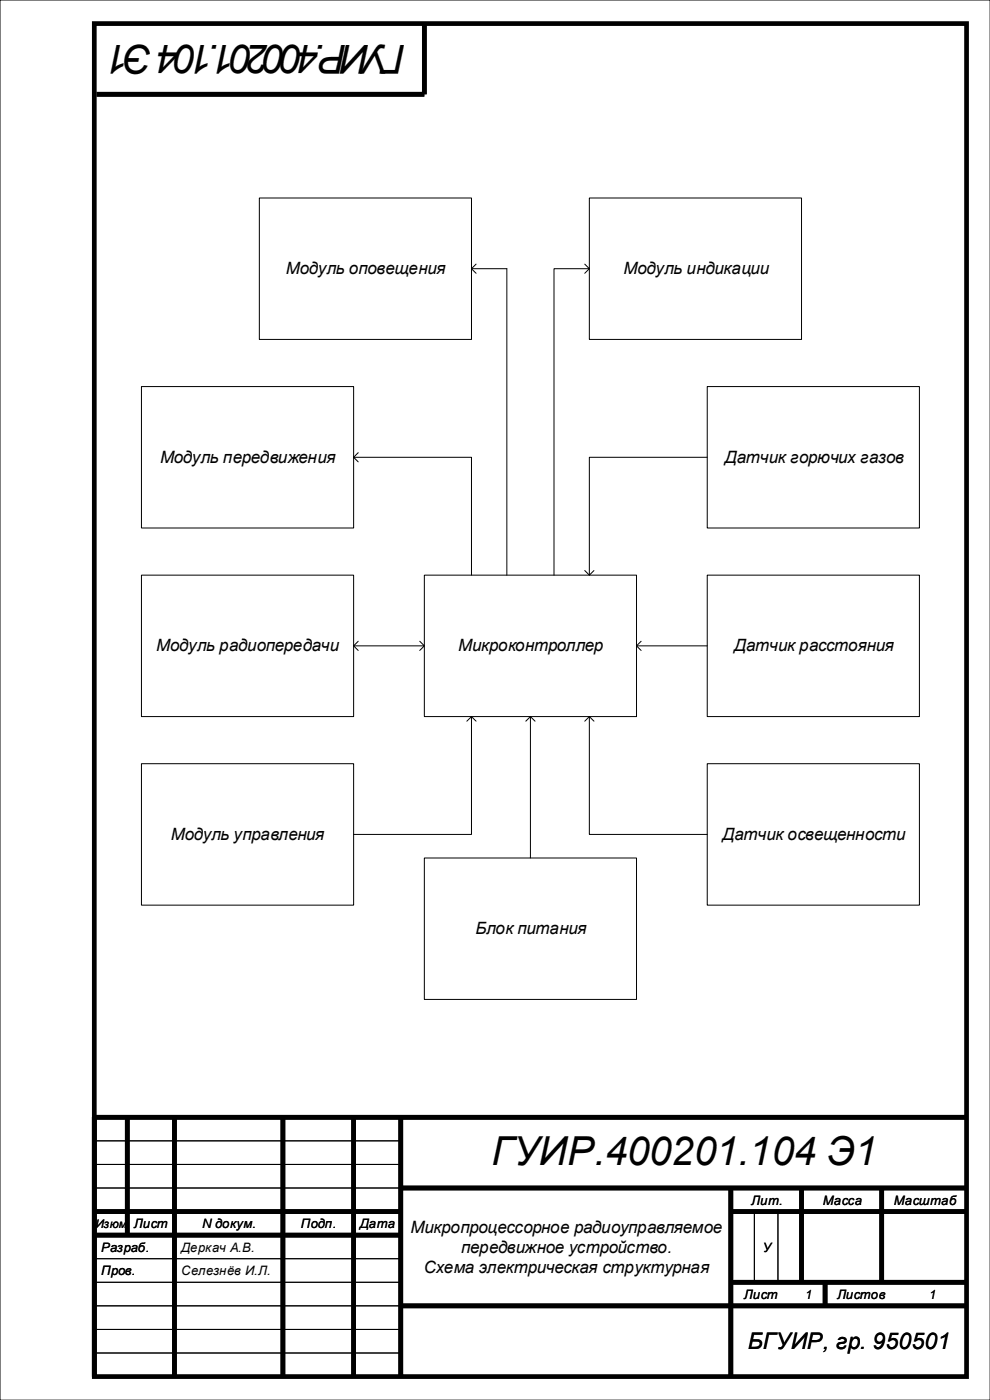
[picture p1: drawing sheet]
<svg xmlns="http://www.w3.org/2000/svg" width="210mm" height="297mm" viewBox="0 0 210 297" stroke-linecap="round" stroke-linejoin="round" font-family="sans-serif">
<path d="M0 0h210v297h-210zM20 242h65M20 247h65M20 252h65M160 257v15M165 257v15M20 272h65M20 277h65M20 267h65M20 282h65M20 287h65" fill="none" stroke="#000" stroke-width=".21"/>
<g fill="none" stroke="#000" stroke-width="1" stroke-linecap="butt">
<path d="M20 5h185v287h-185zM90 5v15h-69.5M27 237v25M37 237v55M60 237v55M75 237v55M85 237v55M205 237h-185v55M20 257h65M85 252h120M155 252v40M155 257h50"/>
<path d="M170 252v20M187 252v20M20 262h65M85 277h120M155 272h50M175 272v5"/>
</g>
<path d="M90 122h45v30h-45z" fill-rule="evenodd" fill="#fff"/>
<path d="M90 122h45v30h-45z" fill="none" stroke="#000" stroke-width=".21"/>
<path d="M125 42h45v30h-45z" fill-rule="evenodd" fill="#fff"/>
<path d="M125 42h45v30h-45z" fill="none" stroke="#000" stroke-width=".21"/>
<path d="M150 162h45v30h-45z" fill-rule="evenodd" fill="#fff"/>
<path d="M150 162h45v30h-45z" fill="none" stroke="#000" stroke-width=".21"/>
<path d="M30 122h45v30h-45z" fill-rule="evenodd" fill="#fff"/>
<path d="M30 122h45v30h-45z" fill="none" stroke="#000" stroke-width=".21"/>
<path d="M30 82h45v30h-45z" fill-rule="evenodd" fill="#fff"/>
<path d="M30 82h45v30h-45z" fill="none" stroke="#000" stroke-width=".21"/>
<path d="M30 162h45v30h-45z" fill-rule="evenodd" fill="#fff"/>
<path d="M30 162h45v30h-45z" fill="none" stroke="#000" stroke-width=".21"/>
<path d="M150 122h45v30h-45z" fill-rule="evenodd" fill="#fff"/>
<path d="M150 122h45v30h-45z" fill="none" stroke="#000" stroke-width=".21"/>
<path d="M150 82h45v30h-45z" fill-rule="evenodd" fill="#fff"/>
<path d="M150 82h45v30h-45z" fill="none" stroke="#000" stroke-width=".21"/>
<path d="M90 182h45v30h-45z" fill-rule="evenodd" fill="#fff"/>
<g fill="none" stroke="#000" stroke-width=".21">
<path d="M75 97h25v25M76 96l-1 1 1 1M150 97h-25v25M75 137h15M76 136l-1 1 1 1M89 136l1 1-1 1M124 121l1 1 1-1M135 137h15M136 136l-1 1 1 1M99 153l1-1 1 1M100 152v25h-25M111.5 153l1-1 1 1"/>
<path d="M112.5 152v30M124 153l1-1 1 1M125 152v25h25M90 182h45v30h-45z"/>
</g>
<path d="M55 42h45v30h-45z" fill-rule="evenodd" fill="#fff"/>
<path d="M55 42h45v30h-45zM100 57h7.5v65M101 56l-1 1 1 1M124 56l1 1-1 1M125 57h-7.5v65" fill="none" stroke="#000" stroke-width=".21"/>
<g font-size="8.5">
<text x="86.1" y="9.5" transform="rotate(-180 86.1 9.5)">ГУИР.400201.104 Э1</text>
<text x="104.2" y="247.2">ГУИР.400201.104 Э1</text>
</g>
<text font-size="4.9" x="158.6" y="286.2">БГУИР, гр. 950501</text>
<g font-size="3.6">
<text x="60.6" y="58.1">Модуль оповещения</text>
<text x="132.2" y="58.1">Модуль индикации</text>
<text x="33.9" y="98.1">Модуль передвижения</text>
<text x="153.7" y="98.1">Датчик горючих газов</text>
<text x="33.2" y="138.2">Модуль радиопередачи</text>
<text x="97.2" y="138.2">Микроконтроллер</text>
<text x="155.7" y="138.2">Датчик расстояния</text>
<text x="36.2" y="178.2">Модуль управления</text>
<text x="153.2" y="178.2">Датчик освещенности</text>
<text x="100.9" y="198.2">Блок питания</text>
<text x="87.1" y="261.5">Микропроцессорное радиоуправляемое</text>
<text x="89.9" y="270">Схема электрическая структурная</text>
<text x="97.8" y="265.7">передвижное устройство.</text>
</g>
<g font-size="2.8">
<text x="159.3" y="255.5">Лит.</text>
<text x="174.5" y="255.5">Масса</text>
<text x="189.6" y="255.5">Масштаб</text>
<text x="28.4" y="260.5">Лист</text>
<text x="42.8" y="260.5">N докум.</text>
<text x="63.8" y="260.5">Подп.</text>
<text x="76.3" y="260.5">Дата</text>
<text x="21.4" y="265.5">Разраб.</text>
<text x="38.5" y="265.5">Деркач А.В.</text>
<text x="161.8" y="265.5">У</text>
<text x="21.4" y="270.5">Пров.</text>
<text x="38.5" y="270.5">Селезнёв И.Л.</text>
<text x="157.8" y="275.5">Лист</text>
<text x="170.6" y="275.5">1</text>
<text x="177.5" y="275.5">Листов</text>
<text x="196.9" y="275.5">1</text>
</g>
<text font-size="2.5" x="20.3" y="260.4">Изюм</text>
</svg>
